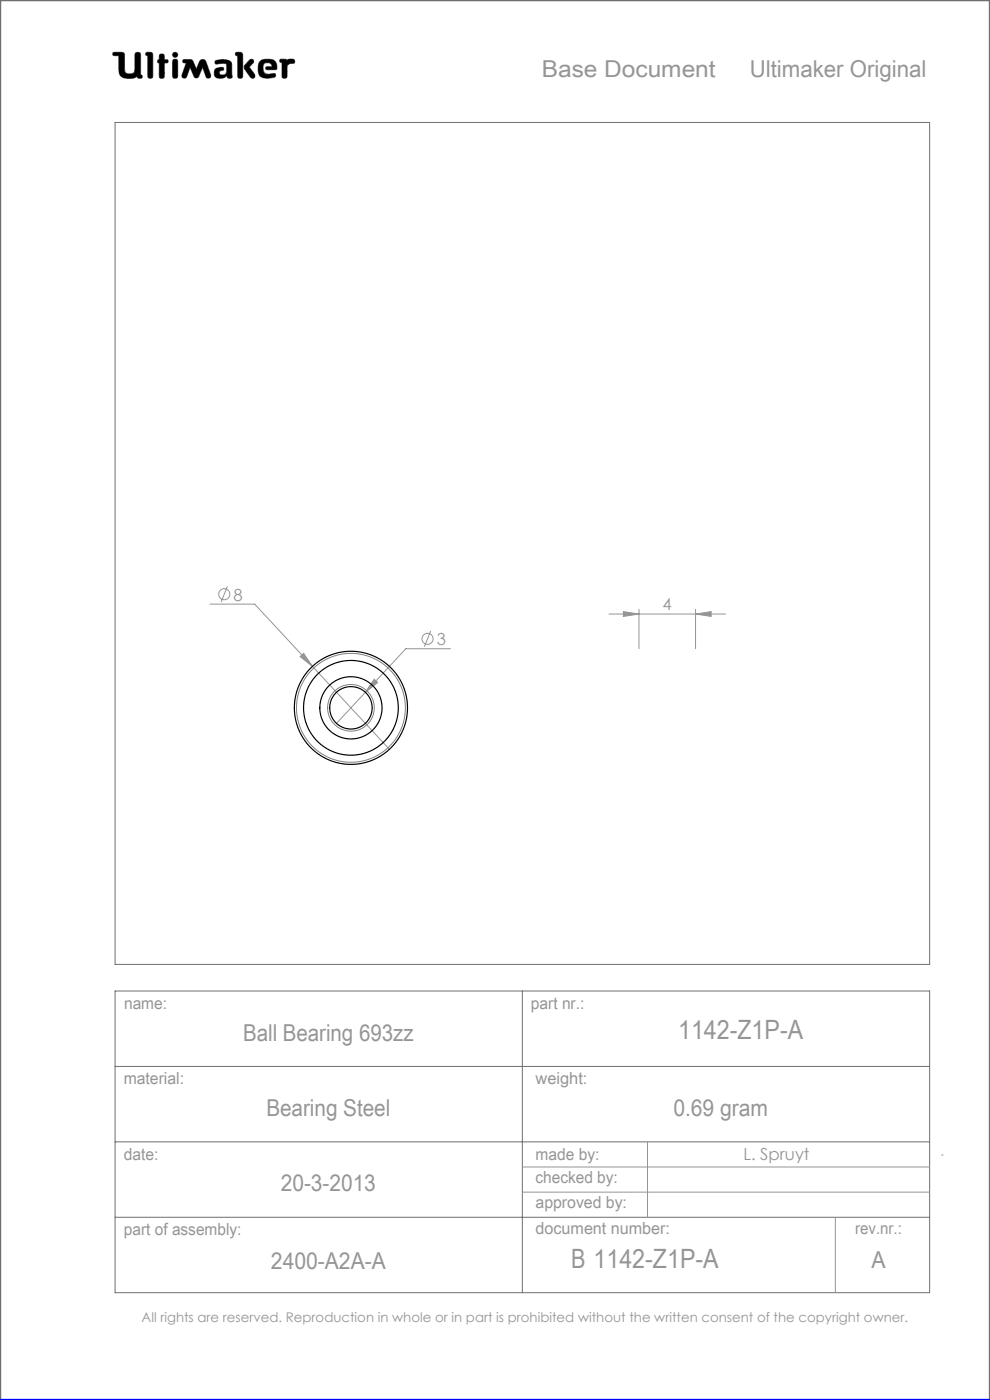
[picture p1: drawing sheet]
<svg xmlns="http://www.w3.org/2000/svg" width="210mm" height="297mm" viewBox="0 0 210 297" stroke-linecap="round" stroke-linejoin="round" font-family="sans-serif">
<g fill="none" stroke="#6f6f6f" stroke-width=".21">
<path d="M24 11.1h1.8l.5 .2 .2 4a1.62 1.62 0 0 0 2 0l.2-4a.65 .65 0 0 1 .7-.2 .65 .65 0 0 1 .4 .6v4.2l.3 .1-.1 .6a.65 .65 0 0 1-.9-.3 4 4 0 0 1-3 .2l-.6-.5-.2-.6-.1-3.6h-1.2l-.1-.3zM29.1 16.2v.1M31 11.1l1.2 .1 .2 .4v4.8a.59 .59 0 0 1-.7 .2 .59 .59 0 0 1-.4-.5v-4.3l-.4-.1zM33.8 13.4h.1M33.8 12.6h.1M33.8 12.6l-.3 .1-.1 .3 .1 .3 .3 .1M33.8 12.6v-1a.59 .59 0 0 1 .7-.1 .59 .59 0 0 1 .4 .5v.6l.6 .1a.4 .4 0 0 1 0 .6l-.6 .1-.1 3.1a.59 .59 0 0 1-.6 .1 .59 .59 0 0 1-.4-.5v-2.7M36.8 12.6h.7l.2 .5v3l-.2 .4-.3 .1-.4-.1-.2-.4v-3zM38.9 12.7l1.3-.1 .6 .2 .8 1.9 .9-2 .6-.1 .4 .1 1.2 3.2v.5l-.4 .2-.4-.1-.9-2.2-.9 2-.5 .3-.3-.2-1-2.1-.7 1.9-.3 .4-.5-.1-.2-.1v-.5l.9-2.6-.7-.1zM42.1 16.2h.1M45.7 12.9a3.6 3.6 0 0 1 3.3 .3l.2 .5v2.1a.53 .53 0 0 1-.2 .8l-.7-.1-.2-.4a1.97 1.97 0 0 1-2.5 .2 1.34 1.34 0 0 1 .4-1.8l1.3-.2 .1 .6a.74 .74 0 0 0-.9 .7 .95 .95 0 0 0 1.4 .1l.2-.6-.1-1.5a2.7 2.7 0 0 0-2 0l-.4-.2zM50.1 11.1l1.2 .1 .2 .4-.1 4.8a.59 .59 0 0 1-.6 .2 .59 .59 0 0 1-.4-.5v-4.3l-.4-.1z"/>
<path d="M52.9 12.8l.4-.2 .4 .1 .1 .4-.9 1.1 1.1 1.5 .1 .6-.2 .3h-.4a5.9 5.9 0 0 1-1.7-2.3l.2-.5zM56.6 14.8h.1M56.6 14.8l-.3-.3 .2-.3 1.2-.1-.2-.5a1.04 1.04 0 0 0-1.7 .5l.2 1.3 .8 .4M56.6 14.8h1.7l.4-.2a1.66 1.66 0 0 0-1.5-2l-1.7 .1a2.65 2.65 0 0 0-.3 3.5 3.5 3.5 0 0 0 3.2 .1l.1-.3-.2-.4-1.5 .2M56.8 15.8h.1M59.5 12.6h1.1l.3 .2a1.21 1.21 0 0 1 1.5-.1l.1 .6-1 .2-.6 .4-.1 2.5a.59 .59 0 0 1-.6 .2 .59 .59 0 0 1-.4-.5v-2.8l-.4-.2zM24.4 26h172.8v178.6h-172.8zM24.4 210.2h172.8v64h-172.8zM110.8 210.2v64M24.4 226.2h172.8M24.4 242.2h172.8M24.4 258.2h172.8"/>
<circle cx="37.2" cy="11.6" r=".56"/>
</g>
<path d="M0 297v-297h210v297" fill="none" stroke="#6f6f6f" stroke-width=".5"/>
<g fill="none" stroke="#959595" stroke-width=".21">
<path d="M44.5 128.2h9.5l12.3 13.2M48.2 124.4l-1.3 3.3M63.7 139.3l.7-.7 1.9 2.8zM91.4 133.8l-1.4 3.4M95.6 137.6h-9.5l-14.7 15.9M129.2 130.3h24.7M132.2 129.8l3.3 .5-3.3 .5zM135.5 129.3v8.3M147.5 130.3l3.3-.5v1zM147.5 129.3v8.3M66.3 141.4l16.3 17.6M79.4 144.1l.7 .7-2.6 2.1z"/>
<path d="M110.8 247.6h86.4M110.8 252.9h86.4M137.4 242.2v16M177.2 258.2v16M199.7 245h.4"/>
<circle cx="47.6" cy="126.1" r="1.18"/>
<circle cx="90.7" cy="135.5" r="1.18"/>
</g>
<path d="M0 297h210" fill="none" stroke="#00f" stroke-width=".5"/>
<path d="M45.7 12.9l-.1 .4 .2 .3 1.7-.2 .6 .2-.1 1.8-.2 .4-.5 .1a.54 .54 0 0 1-.8-.5 .54 .54 0 0 1 .8-.5l.2-.1-.1-.4-.4-.1a1.31 1.31 0 0 0-1.5 .9 1.14 1.14 0 0 0 .3 1.2 1.14 1.14 0 0 0 1.2 .2l.8-.3a.23 .23 0 0 1 .3-.2 .23 .23 0 0 1 .2 .4 .58 .58 0 0 0 .8 .1 .58 .58 0 0 0 .1-.9v-2a1.32 1.32 0 0 0-1.7-1.1zM50 11.2v.5l.4 .1v4.5l.2 .3h.6l.3-.4v-4.7l-.4-.4zM53 12.7l-1.1 1.2-.1 .5 1.4 2.1 .6 .1 .3-.3v-.4l-1.2-1.7 .9-.9v-.4l-.3-.3zM55.1 13a2.66 2.66 0 0 0 .3 3.4l1.4 .2 1.3-.2 .4-.3-.2-.5-1.5 .2-.6-.2-.3-.4-.1-.9a.98 .98 0 0 1 .7-1 .98 .98 0 0 1 1.1 .5l.1 .3-1.2 .1-.1 .4 .2 .2h1.6a.49 .49 0 0 0 .5-.2 .49 .49 0 0 0 0-.6 1.57 1.57 0 0 0-2-1.4h-.9zM59.4 12.6v.5l.4 .2v3l.3 .3h.5l.3-.4v-2.3l.6-.4 .9-.1 .1-.6-.4-.3-.9 .1-.3 .2-.3-.2zM36.7 12.6l-.1 3.7 .2 .3h.6l.3-.4v-3.3l-.3-.3zM36.6 11.6a.56 .56 0 0 0 1.1 0 .56 .56 0 0 0-1.1 0zM33.9 11.6l-.1 1-.3 .2-.1 .3 .4 .3v3l.2 .2h.5l.3-.1 .1-.3v-2.8l.7-.1 .1-.4-.2-.2-.6-.1-.2-1.1zM31 11.2l-.1 .5 .4 .1 .1 4.5 .2 .3h.5l.3-.4v-4.7l-.4-.4zM38.8 12.7v.6h.7l-.9 2.7 .2 .5 .4 .1 .3-.2 .8-2.1 .9 2 .2 .2h.4l.3-.2 .9-2 .8 2.1 .5 .2 .4-.3v-.4l-1-2.8-.3-.4-.5-.1-.4 .2-.9 1.9-.9-2-.5-.1zM24 11.2l-.1 .3 .2 .3h1.1v2.7a1.73 1.73 0 0 0 2.1 2.1 2.42 2.42 0 0 0 1.8-.4l.3 .4h.6l.2-.3-.1-.3-.3-.1v-4.3l-.1-.3-.2-.2h-.6l-.3 .4v3.4a.89 .89 0 0 1-1.3 .8 .81 .81 0 0 1-.9-1.1l-.1-3.3-.5-.2z" fill-rule="evenodd" fill="#000"/>
<path d="M79.4 144.1l-1.9 2.8 2.6-2.1zM63.7 139.3l2.6 2.1-1.9-2.8zM132.2 129.8l3.3 .5-3.3 .5zM147.5 130.3l3.3-.5v1z" fill="#959595"/>
<g fill="none" stroke="#000" stroke-width=".25">
<circle cx="74.4" cy="150.2" r="10.1"/>
<circle cx="74.4" cy="150.2" r="6.6"/>
<circle cx="74.4" cy="150.2" r="4.5"/>
<circle cx="74.4" cy="150.2" r="12"/>
</g>
<g fill="none" stroke="#808080" stroke-width=".21">
<circle cx="74.4" cy="150.2" r="11.6"/>
<circle cx="74.4" cy="150.2" r="4.9"/>
</g>
<g font-size="5.6" fill="#959595">
<text x="143.8" y="220.3">1142-Z1P-A</text>
<text x="121.1" y="269.1">B 1142-Z1P-A</text>
</g>
<g font-size="4.9" fill="#959595">
<text x="114.9" y="16.3">Base Document</text>
<text x="159" y="16.3">Ultimaker Original</text>
<text x="51.6" y="220.9">Ball Bearing 693zz</text>
<text x="56.5" y="236.7">Bearing Steel</text>
<text x="142.8" y="236.7">0.69 gram</text>
<text x="59.6" y="252.7">20-3-2013</text>
<text x="57.5" y="269.3">2400-A2A-A</text>
<text x="184.9" y="269.1">A</text>
</g>
<g font-size="3.5" fill="#959595">
<text x="49.5" y="127.4">8</text>
<text x="140.6" y="129.5">4</text>
<text x="92.6" y="136.9">3</text>
<text x="26.3" y="214.1">name:</text>
<text x="112.6" y="214">part nr.:</text>
<text x="26.2" y="229.9">material:</text>
<text x="113.6" y="229.9">weight:</text>
<text x="26.3" y="246">date:</text>
<text x="113.6" y="246">made by:</text>
<text x="113.6" y="251.1">checked by:</text>
<text x="157.7" y="246.2">L. Spruyt</text>
<text x="113.6" y="256.3">approved by:</text>
<text x="26.3" y="262">part of assembly:</text>
<text x="113.6" y="261.8">document number:</text>
<text x="181.4" y="261.9">rev.nr.:</text>
</g>
<text font-size="2.8" fill="#959595" x="30" y="280.4">All rights are reserved. Reproduction in whole or in part is prohibited without the written consent of the copyright owner.</text>
</svg>
